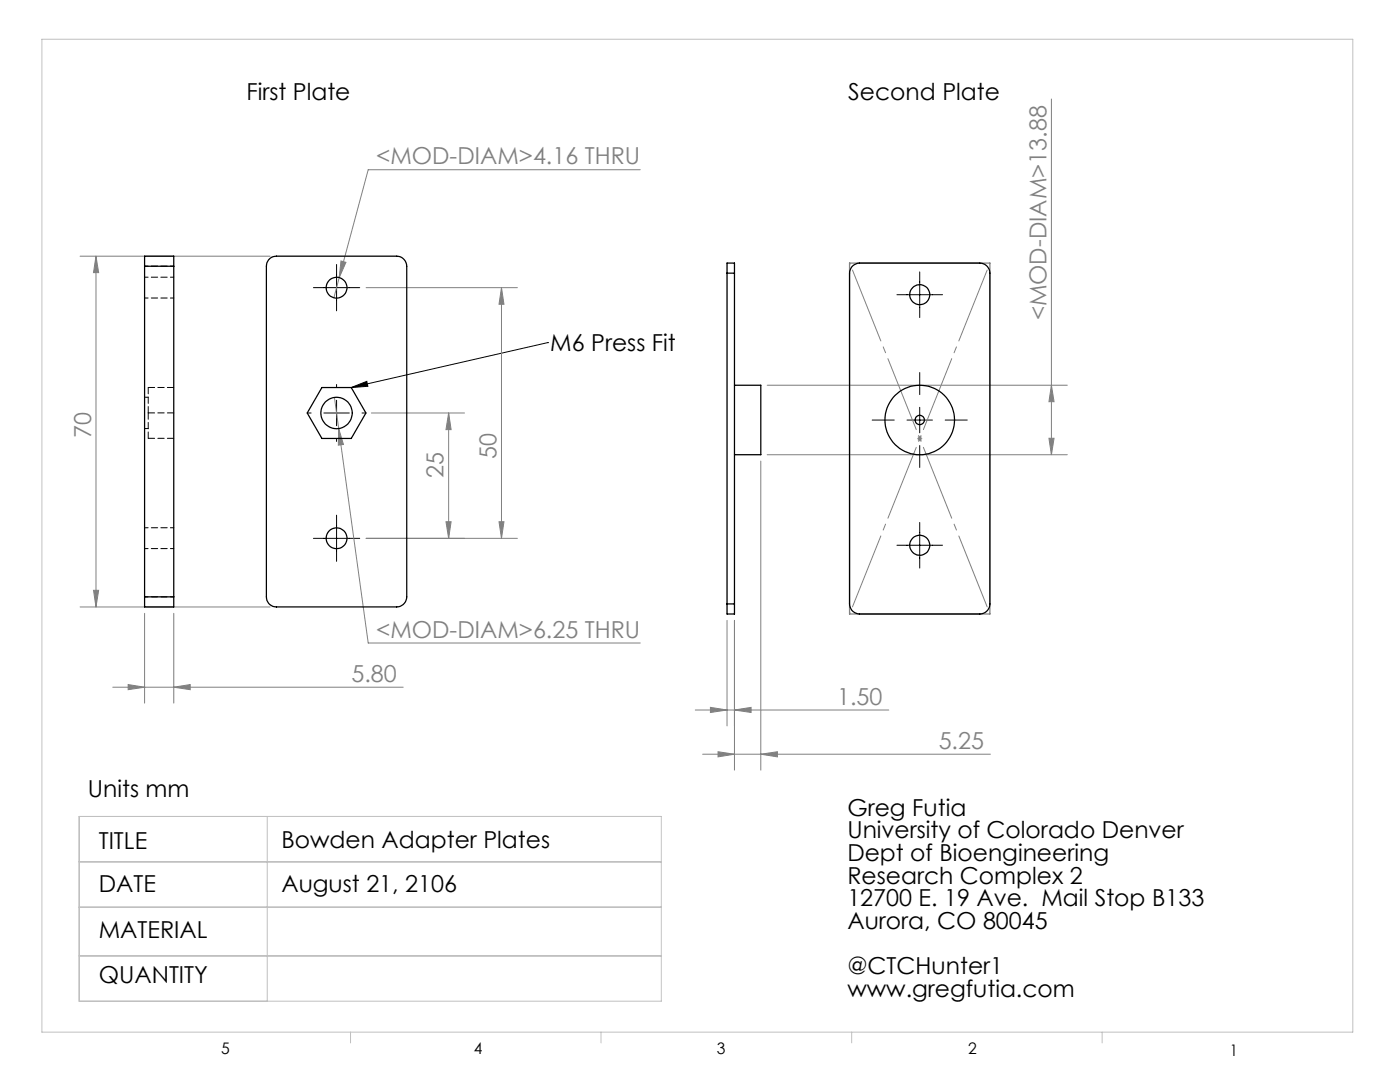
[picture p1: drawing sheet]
<svg xmlns="http://www.w3.org/2000/svg" width="279mm" height="216mm" viewBox="0 0 279 216" stroke-linecap="round" stroke-linejoin="round" font-family="sans-serif">
<g fill="none" stroke="#000" stroke-width=".2">
<path d="M62.5 57.4h9.3M67.2 52.8v9.2M179 58.8h9.1M183.6 54.3v9.1M67.2 76.7v.6M67.2 79.9v5M70.1 77.3l3.1-1.2 .2 1zM109.3 68.4h.1M109.3 68.4l-39.2 8.9M183.6 74.3v4.4M61.5 82.4h.6M64.6 82.4h5.1"/>
<path d="M67.2 87.5v.6M72.2 82.4h.6M174.1 83.8h4.4M181 83.8h5.1M183.6 81.3v5.1M183.6 88.9v4.4M188.6 83.8h4.4M62.5 107.4h9.3M67.2 102.8v9.2M179 108.8h9.1M183.6 104.2v9.1"/>
</g>
<g fill="none" stroke="#808080" stroke-width=".2">
<path d="M209.8 19.8v70.9M127.8 33.9h-54.3l-5.8 21.5M16 51.1h37.9M19.2 51.1l.5 3.3h-1zM19.2 51.1v70M67.7 55.4l-1.1 4M68.1 52.1l.9 .3-1.3 3zM73.1 57.4h30.2M100.1 57.4v50M100.1 57.4l.5 3.3h-1zM66.7 79.3l.9 6.2M153.1 76.9h59.9"/>
<path d="M209.8 76.9l.6 3.3h-1.1zM67.6 85.5l.9 3.2-1 .1zM67.6 85.5l5.9 42.8h54.3M74.1 82.4h18.6M89.5 82.4l.5 3.3h-1zM89.5 82.4v25M151.8 92v61.7M153.1 90.7h59.9M183.1 87.5h.9M183.2 87.1l.7 .8M183.6 87v1M183.9 87.1l-.7 .8"/>
<path d="M209.3 87.5h1.1l-.6 3.2zM18.7 117.8h1l-.5 3.3zM89 104.1h1l-.5 3.3zM99.6 104.1h1l-.5 3.3zM103.3 107.4h-30.2M16 121.1h37.9M22.5 137.1h58M25.6 136.6l3.3 .5-3.3 .5zM28.9 122.4v17.9M34.7 137.1l3.3-.5v1zM34.7 122.4v17.9M145.1 123.8v21.1"/>
<path d="M146.6 123.8v29.9M138.7 141.7h38.7M140.2 150.5h57.5M141.8 141.1l3.3 .6-3.3 .5zM143.3 150l3.3 .5-3.3 .5zM146.6 141.7l3.3-.6v1.1zM151.8 150.5l3.4-.5v1z"/>
</g>
<path d="M8.4 7.8h261.6v198.2h-261.6zM15.8 172h116.2M15.8 162.9h116.2v36.9h-116.2zM53.3 162.9v36.9M15.8 181h116.2M15.8 190.7h116.2M70 206v2.1M119.9 206v2.1M170 206v2.1M220 206v2.1" fill="none" stroke="#c0c0c0" stroke-width=".2"/>
<path d="M197.6 52.5l-28 70M197.6 122.5l-28-70" fill="none" stroke="#808080" stroke-width=".2" stroke-dasharray="15.2 1.3 1.3 1.3" stroke-dashoffset="-1.5"/>
<path d="M169.5 52.5h28.1v70h-28.1z" fill="none" stroke="#808080" stroke-width=".25"/>
<path d="M70.1 77.3l3.1-1.2 .2 1z" fill="#000"/>
<g fill="#808080">
<path d="M151.8 150.5l3.4-.5v1zM143.3 150l3.3 .5-3.3 .5z"/>
<path d="M68.1 52.1l-.4 3.3 1.3-3zM67.6 85.5l-.1 3.3 1-.1zM25.6 136.6l3.3 .5-3.3 .5zM34.7 137.1l3.3-.5v1zM141.8 141.1l3.3 .6-3.3 .5zM146.6 141.7l3.3-.6v1.1z"/>
<path d="M99.6 104.1h1l-.5 3.3zM100.1 57.4l.5 3.3h-1z"/>
<path d="M19.2 51.1l.5 3.3h-1zM18.7 117.8h1l-.5 3.3zM89.5 82.4l.5 3.3h-1zM89 104.1h1l-.5 3.3zM209.8 76.9l.6 3.3h-1.1zM209.3 87.5h1.1l-.6 3.2z"/>
</g>
<g fill="none" stroke="#000" stroke-width=".25">
<path d="M28.9 53.1v-2h5.8v2M28.9 53.1h5.8M28.9 53.1v66M34.7 53.1v66M53.6 51.8l.6-.4 1-.3h24a2.02 2.02 0 0 1 2 2v66a2.03 2.03 0 0 1-2 2h-24a1.97 1.97 0 0 1-2-2v-66l.1-.7zM145.1 54.5v-2h1.5v2M145.1 54.5h1.5M145.1 54.5v66M146.6 54.5v66M170.3 53l.6-.4 .7-.1h23.9a2.03 2.03 0 0 1 2.1 2v66a2.02 2.02 0 0 1-2.1 2h-23.9a2.03 2.03 0 0 1-2.1-2v-66l.3-1zM64.2 77.3h5.9l2.9 5.1-2.9 5.1h-5.9l-2.9-5.1zM146.6 76.9h5.2v13.8h-5.2"/>
<path d="M28.9 119.1v2h5.8v-2M28.9 119.1h5.8M145.1 120.5v2h1.5v-2M145.1 120.5h1.5"/>
<circle cx="67.2" cy="57.4" r="2.07"/>
<circle cx="183.5" cy="58.8" r="2"/>
<circle cx="67.2" cy="82.4" r="3.1"/>
<circle cx="183.6" cy="83.8" r=".92"/>
<circle cx="183.6" cy="83.8" r="6.9"/>
<circle cx="67.2" cy="107.4" r="2.07"/>
<circle cx="183.5" cy="108.8" r="2"/>
</g>
<path d="M29.6 77.3v5.1M29.6 77.3h5.1M29.6 82.4h5.1M29.6 82.4v5.1M29.6 87.5h5.1" fill="none" stroke="#000" stroke-width=".2" stroke-dasharray="1.3 .6"/>
<path d="M28.9 53.1h5.8M28.9 59.5h5.8M34.7 55.3h-5.8M28.9 109.5h5.8M34.7 119.1h-5.8M34.7 105.3h-5.8" fill="none" stroke="#000" stroke-width=".2" stroke-dasharray="1.3 .6" stroke-dashoffset=".6"/>
<path d="M29.6 79.3h-.7M28.9 85.5h.7" fill="none" stroke="#000" stroke-width=".2" stroke-dasharray="1.3 .6" stroke-dashoffset=".3"/>
<g font-size="4.7">
<text x="49.2" y="19.9">First Plate</text>
<text x="169.3" y="19.9">Second Plate</text>
<text x="109.8" y="70.1">M6 Press Fit</text>
<text x="17.6" y="159">Units mm</text>
<text x="169.1" y="162.8">Greg Futia</text>
<text x="169.1" y="167.3">University of Colorado Denver</text>
<text x="19.7" y="169.3">TITLE</text>
<text x="56.2" y="169.3">Bowden Adapter Plates</text>
<text x="169.1" y="171.8">Dept of Bioengineering</text>
<text x="19.7" y="178.1">DATE</text>
<text x="56.2" y="177.9">August 21, 2106</text>
<text x="169.1" y="176.3">Research Complex 2</text>
<text x="169.1" y="180.9">12700 E. 19 Ave. Mail Stop B133</text>
<text x="169.1" y="185.4">Aurora, CO 80045</text>
<text x="19.7" y="187.1">MATERIAL</text>
<text x="19.7" y="196.2">QUANTITY</text>
<text x="169.1" y="194.4">@CTCHunter1</text>
<text x="169.1" y="199">www.gregfutia.com</text>
</g>
<g font-size="4.7" fill="#808080">
<text x="75.1" y="32.8">&lt;MOD-DIAM&gt;4.16 THRU</text>
<text x="208.9" y="64" transform="rotate(-90 208.9 64)">&lt;MOD-DIAM&gt;13.88</text>
<text x="18.2" y="87.3" transform="rotate(-90 18.2 87.3)">70</text>
<text x="88.5" y="95.3" transform="rotate(-90 88.5 95.3)">25</text>
<text x="99.1" y="91.6" transform="rotate(-90 99.1 91.6)">50</text>
<text x="75.1" y="127.3">&lt;MOD-DIAM&gt;6.25 THRU</text>
<text x="70.2" y="136.1">5.80</text>
<text x="167.1" y="140.6">1.50</text>
<text x="187.3" y="149.5">5.25</text>
</g>
<g font-size="3.2">
<text x="44.2" y="210.4">5</text>
<text x="94.6" y="210.3">4</text>
<text x="143.1" y="210.4">3</text>
<text x="193.2" y="210.3">2</text>
<text x="245.4" y="210.6">1</text>
</g>
</svg>
